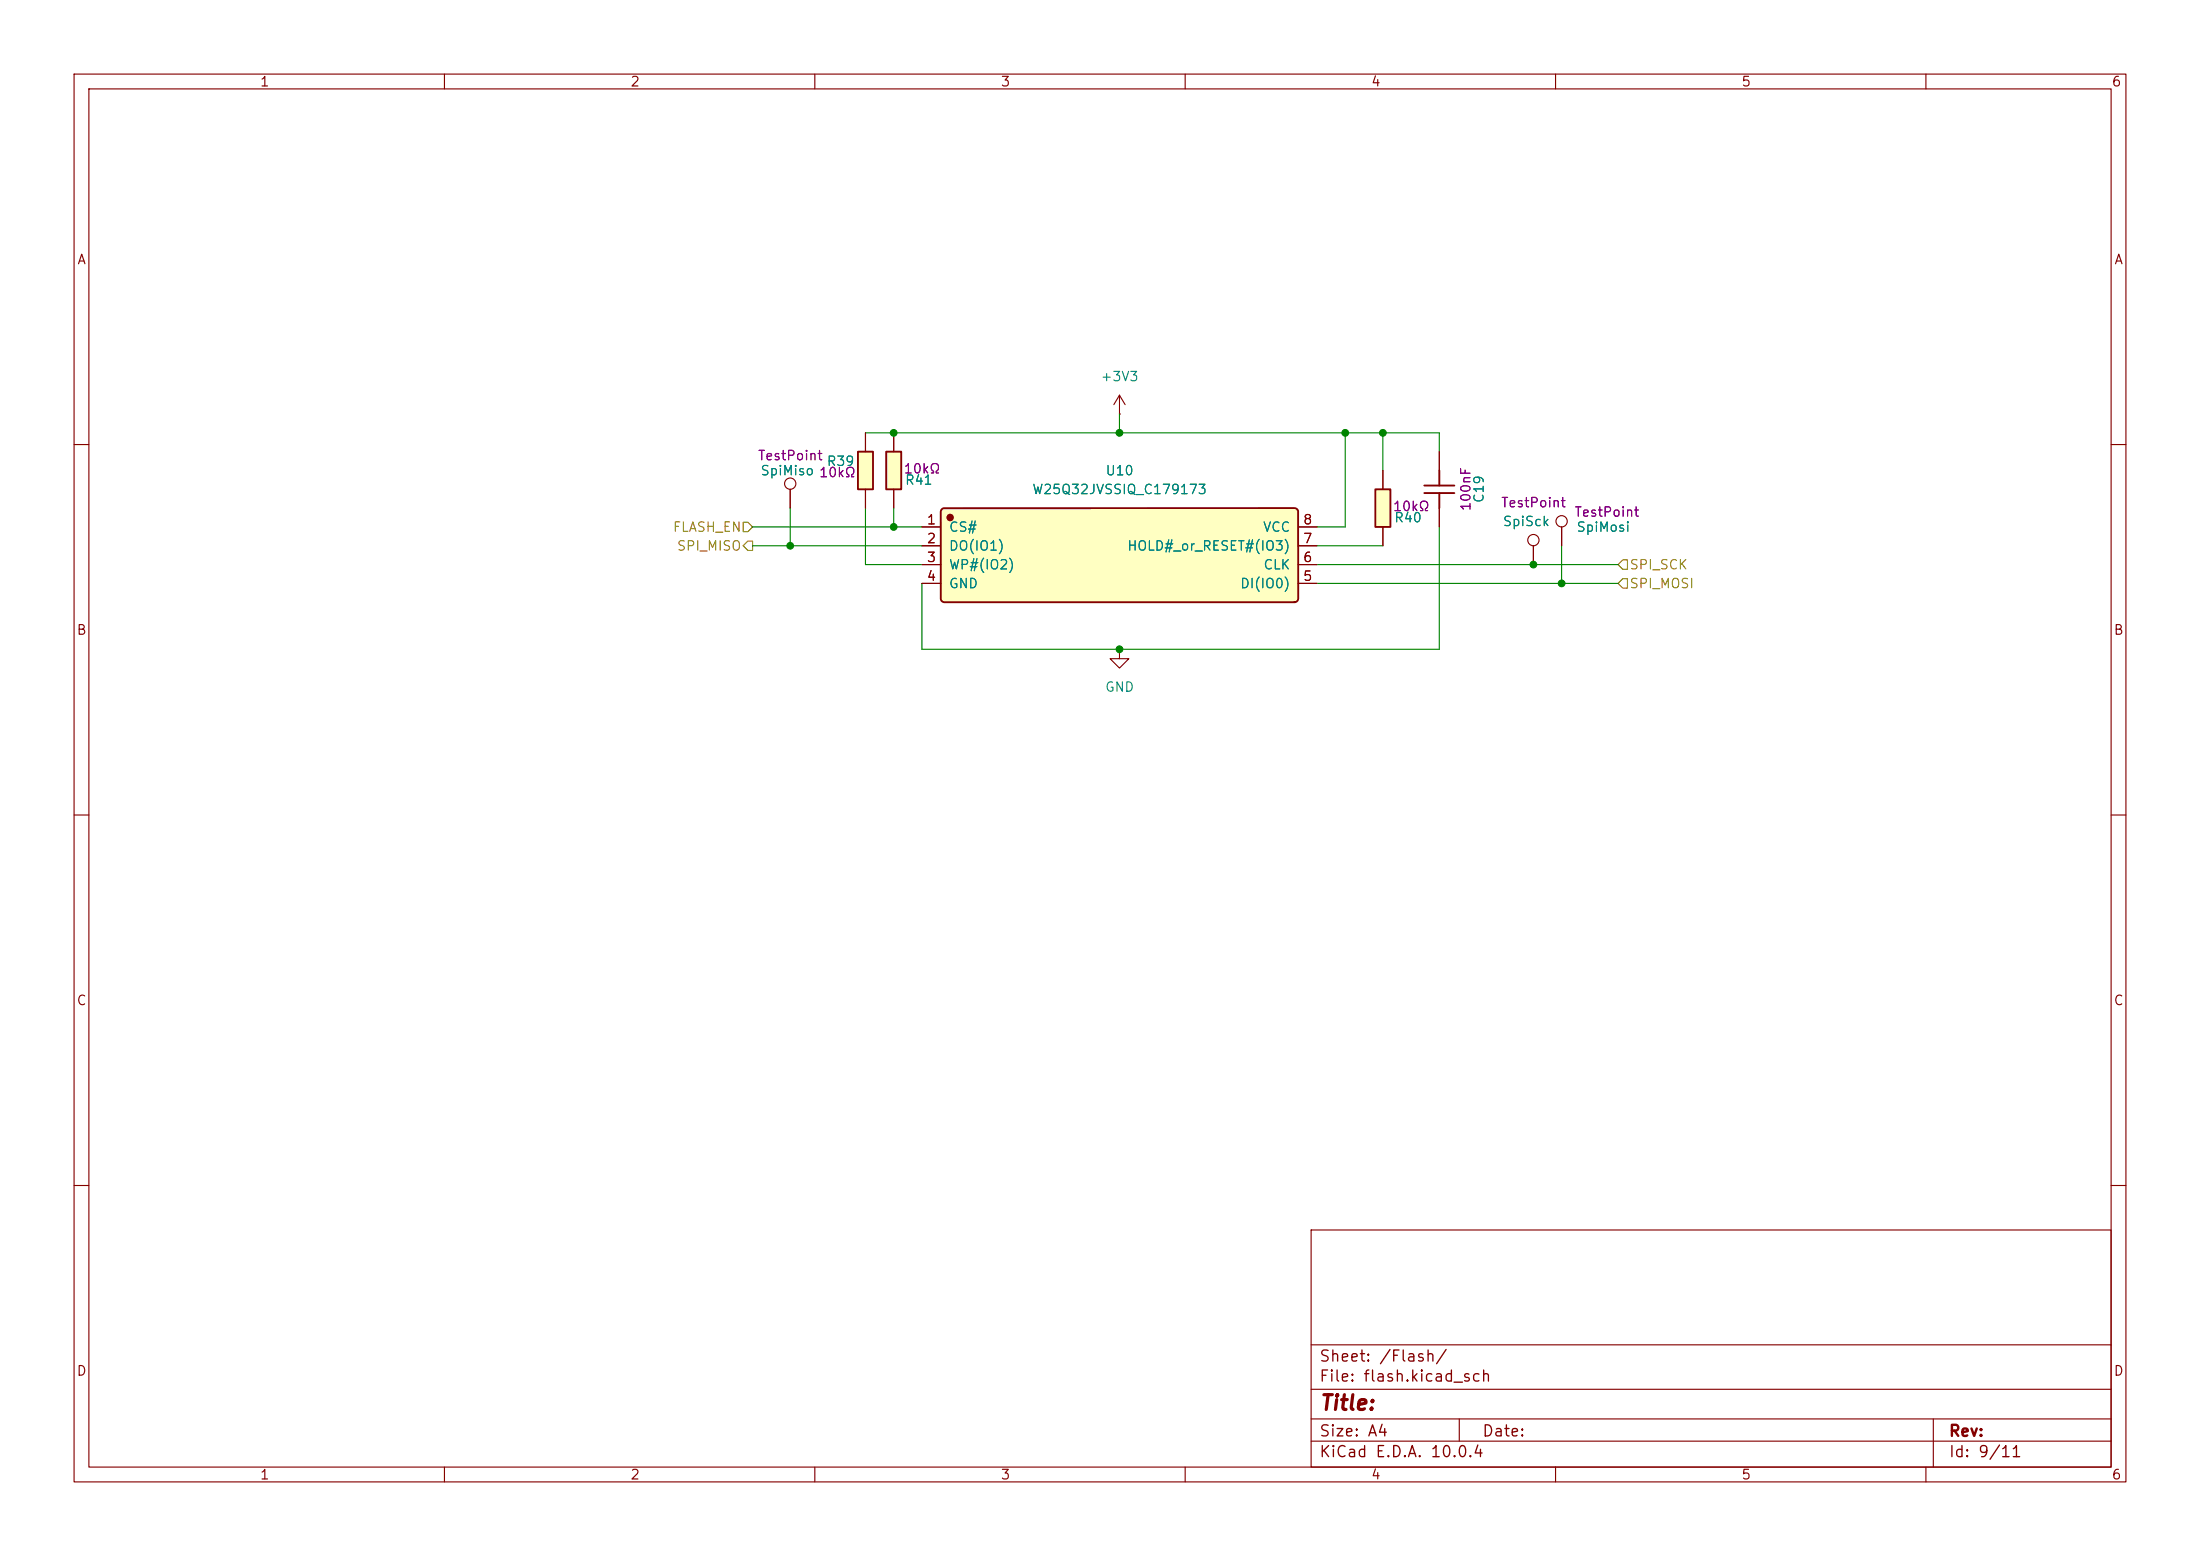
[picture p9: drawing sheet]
<svg xmlns="http://www.w3.org/2000/svg" width="297mm" height="210mm" viewBox="0 0 297 210" stroke-linecap="round" stroke-linejoin="round" font-family="sans-serif">
<g fill="none" stroke="#840000" stroke-width=".15">
<path d="M10 10h277v190h-277zM12 12h273v186h-273zM60 10v2M110 10v2M160 10v2M210 10v2M260 10v2M10 60h2M285 60h2M10 110h2M285 110h2M10 160h2"/>
<path d="M177 166h108v32h-108zM285 160h2M60 198v2M110 198v2M160 198v2M177 194.5h108M177 191.5h108M177 187.5h108M177 181.5h108M197 191.5v3M210 198v2M260 198v2"/>
<path d="M261 191.5v6.5"/>
</g>
<path d="M185.7 66h2v5.1h-2z" fill="#ffffc2"/>
<path d="M185.7 66h2v5.1h-2z" fill="none" stroke="#840000" stroke-width=".25"/>
<g fill="none" stroke="#840000" stroke-width=".15">
<path d="M106.7 66v2.6M186.7 63.5v2.5M186.7 71.1v2.6"/>
<circle cx="106.7" cy="65.3" r=".76"/>
</g>
<path d="M115.8 61h2.1v5h-2.1z" fill="#ffffc2"/>
<path d="M115.8 61h2.1v5h-2.1z" fill="none" stroke="#840000" stroke-width=".25"/>
<path d="M116.8 58.4v2.6M151.1 55.9h.1M151.1 53.3l-.7 1.3M151.1 53.3l.8 1.3M151.1 53.3v2.6M116.8 66v2.6" fill="none" stroke="#840000" stroke-width=".15"/>
<path d="M127.1 68.7l.3-.1h47.5l.2 .1 .2 .3v11.8a.51 .51 0 0 1-.5 .5h-47.4l-.3-.2-.1-.2v-11.8z" fill="#ffffc2"/>
<circle cx="128.3" cy="69.9" r=".38" fill="#840000" stroke="#840000" stroke-width=".25"/>
<path d="M127.1 68.7l.3-.1h47.5l.2 .1 .2 .3v11.8a.51 .51 0 0 1-.5 .5h-47.4l-.3-.2-.1-.2v-11.8zM192.3 65.5h4M192.3 66.5h4M194.3 63.5v2M194.3 66.5v2.1" fill="none" stroke="#840000" stroke-width=".25"/>
<path d="M124.5 71.1h2.5M124.5 73.7h2.5M124.5 76.2h2.5M124.5 78.7h2.5M175.3 71.1h2.5M175.3 73.7h2.5M175.3 76.2h2.5M175.3 78.7h2.5M194.3 61v2.5M194.3 68.6v2.5M151.1 87.6v1.3h1.3l-1.3 1.3-1.2-1.3h1.2M151.1 87.6h.1" fill="none" stroke="#840000" stroke-width=".15"/>
<path d="M119.6 61h2.1v5h-2.1z" fill="#ffffc2"/>
<path d="M119.6 61h2.1v5h-2.1z" fill="none" stroke="#840000" stroke-width=".25"/>
<g fill="none" stroke="#840000" stroke-width=".15">
<path d="M116.8 58.4v2.6M120.6 58.4v2.6M106.7 66v2.6M116.8 66v2.6M120.6 66v2.6M124.5 71.1h2.5M124.5 73.7h2.5M124.5 76.2h2.5M124.5 78.7h2.5M175.3 71.1h2.5M175.3 73.7h2.5M175.3 76.2h2.5"/>
<path d="M175.3 78.7h2.5M186.7 63.5v2.5M186.7 71.1v2.6M194.3 61v2.5M194.3 68.6v2.5M207 73.7v2.5M210.8 71.1v2.6"/>
<circle cx="207" cy="72.9" r=".76"/>
<circle cx="210.8" cy="70.4" r=".76"/>
</g>
<path d="M100.3 70.5h.7l.6 .6-.6 .7h-.7zM101 73h.6v1.3h-.6l-.7-.6zM219.1 75.6h.6v1.2h-.6l-.7-.6zM219.1 78.1h.6v1.3h-.6l-.7-.7z" fill="none" stroke="#848400" stroke-width=".15"/>
<g fill="none" stroke="#008400" stroke-width=".15">
<path d="M116.8 58.4h77.5v2.6M151.1 55.9v2.5M181.6 58.4v12.7h-3.8M186.7 58.4v5.1M101.6 71.1h22.9M101.6 73.7h22.9M106.7 68.6v5.1M116.8 68.6v7.6h7.7M120.6 68.6v2.5M177.8 76.2h40.6M177.8 78.7h40.6M177.8 73.7h8.9"/>
<path d="M194.3 71.1v16.5h-69.8v-8.9M210.8 73.7v5"/>
</g>
<g fill="#008400" stroke="#008400" stroke-width=".14">
<circle cx="186.7" cy="58.4" r=".46"/>
<circle cx="207" cy="76.2" r=".46"/>
<circle cx="181.6" cy="58.4" r=".46"/>
<circle cx="210.8" cy="78.7" r=".46"/>
<circle cx="120.6" cy="58.4" r=".46"/>
<circle cx="151.1" cy="87.6" r=".46"/>
<circle cx="151.1" cy="58.4" r=".46"/>
<circle cx="120.6" cy="71.1" r=".46"/>
<circle cx="106.7" cy="73.7" r=".46"/>
</g>
<text font-size="2" fill="#840000" x="178" y="190.8">Title:</text>
<g font-size="1.5" fill="#840000">
<text x="178" y="184.2">Sheet: /Flash/</text>
<text x="178" y="186.9">File: flash.kicad_sch</text>
<text x="178" y="197.1">KiCad E.D.A. 10.0.4</text>
<text x="178" y="194.3">Size: A4</text>
<text x="200" y="194.3">Date:</text>
<text x="263" y="194.3">Rev:</text>
<text x="263" y="197.1">Id: 9/11</text>
</g>
<g font-size="1.3" fill="#840000">
<text x="35" y="12">1</text>
<text x="85" y="12">2</text>
<text x="135" y="12">3</text>
<text x="185" y="12">4</text>
<text x="235" y="12">5</text>
<text x="285" y="12">6</text>
<text x="10.3" y="36">A</text>
<text x="285.3" y="36">A</text>
<text x="125" y="71.1">1</text>
<text x="175.8" y="71.1">8</text>
<text x="125" y="73.6">2</text>
<text x="125" y="76.2">3</text>
<text x="175.8" y="76.2">6</text>
<text x="175.8" y="73.6">7</text>
<text x="125" y="78.7">4</text>
<text x="175.8" y="78.7">5</text>
<text x="10.3" y="86">B</text>
<text x="285.3" y="86">B</text>
<text x="10.3" y="136">C</text>
<text x="285.3" y="136">C</text>
<text x="10.3" y="186">D</text>
<text x="285.3" y="186">D</text>
<text x="35" y="200">1</text>
<text x="85" y="200">2</text>
<text x="135" y="200">3</text>
<text x="185" y="200">4</text>
<text x="235" y="200">5</text>
<text x="285" y="200">6</text>
</g>
<g font-size="1.3" fill="#008484">
<text x="148.5" y="51.8">+3V3</text>
<text x="102.6" y="64.5">SpiMiso 10kΩ</text>
<text x="111.5" y="63.2">R39</text>
<text x="122.1" y="65.7">R41</text>
<text x="149.2" y="64.5">U10</text>
<text x="139.3" y="67">W25Q32JVSSIQ_C179173</text>
<text x="188.1" y="70.8">R40</text>
<text x="200.6" y="68" transform="rotate(-90 200.6 68)">C19</text>
<text x="202.8" y="71.3">SpiSck</text>
<text x="128" y="72.1">CS#</text>
<text x="128" y="74.6">DO(IO1)</text>
<text x="128" y="77.2">WP#(IO2)</text>
<text x="152.1" y="74.6">HOLD#_or_RESET#(IO3)</text>
<text x="170.4" y="72.1">VCC</text>
<text x="170.5" y="77.2">CLK</text>
<text x="212.7" y="72.1">SpiMosi</text>
<text x="128" y="79.7">GND</text>
<text x="167.3" y="79.7">DI(IO0)</text>
<text x="149.1" y="93.7">GND</text>
</g>
<g font-size="1.3" fill="#840084">
<text x="102.2" y="62.4">TestPoint</text>
<text x="121.9" y="64.2">10kΩ</text>
<text x="187.9" y="69.3">10kΩ</text>
<text x="198.8" y="69.1" transform="rotate(-90 198.8 69.1)">100nF</text>
<text x="202.6" y="68.8">TestPoint</text>
<text x="212.5" y="70.1">TestPoint</text>
</g>
<g font-size="1.3" fill="#848400">
<text x="90.7" y="72.1">FLASH_EN</text>
<text x="91.3" y="74.6">SPI_MISO</text>
<text x="219.9" y="77.2">SPI_SCK</text>
<text x="219.9" y="79.7">SPI_MOSI</text>
</g>
</svg>
